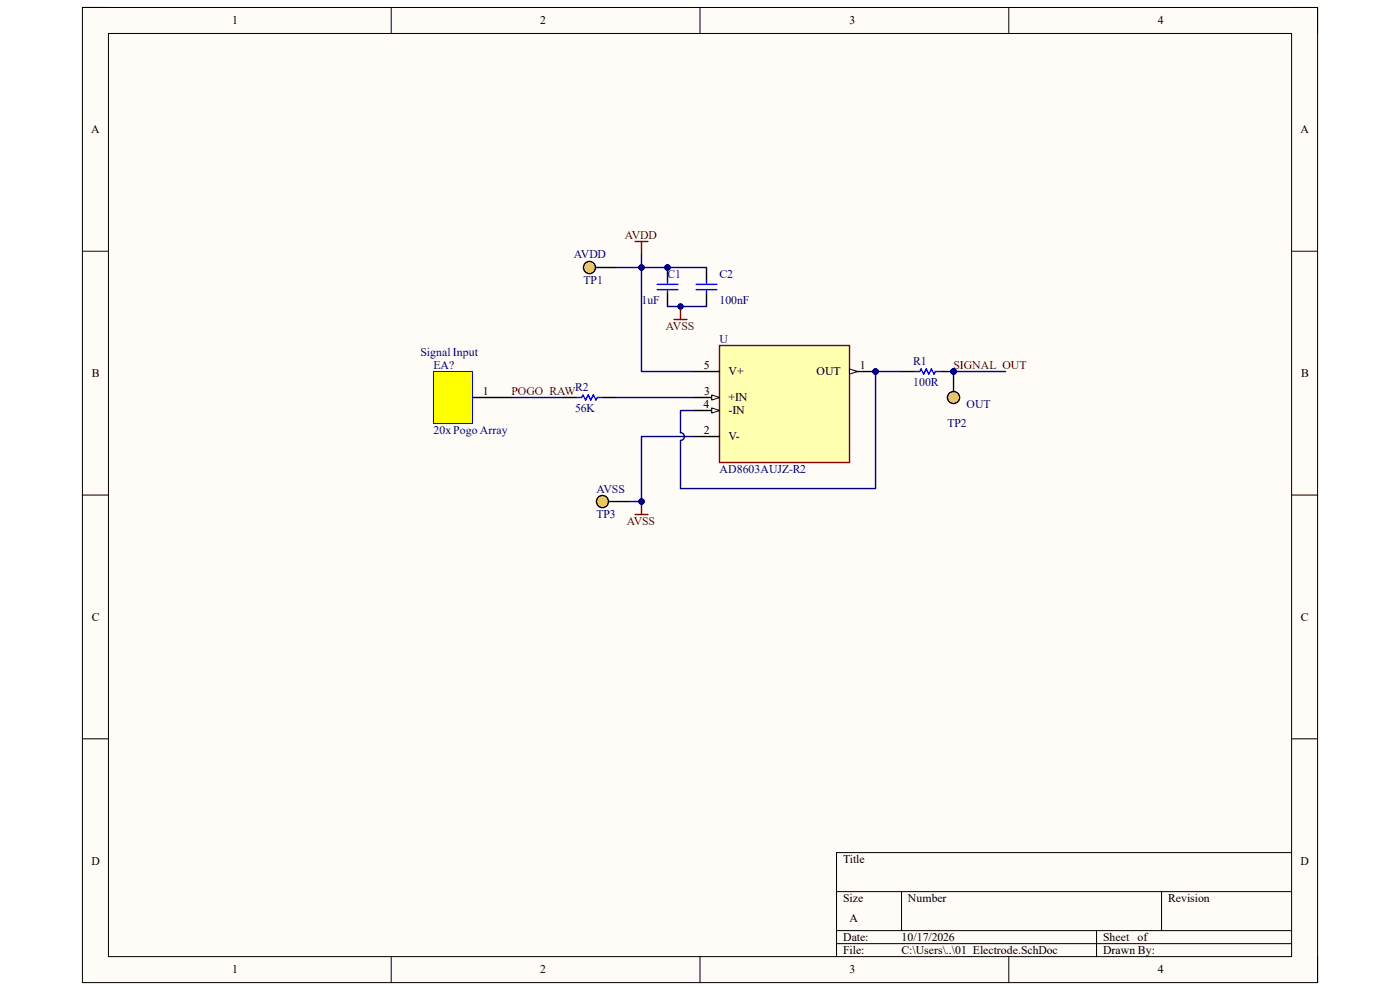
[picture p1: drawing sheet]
<svg xmlns="http://www.w3.org/2000/svg" width="297mm" height="210mm" viewBox="0 0 297 210" stroke-linecap="round" stroke-linejoin="round" font-family="sans-serif">
<path d="M17.5 1.6h262v206.8h-262z" fill-rule="evenodd" fill="#fffcf8"/>
<path d="M17.5 1.6h262v206.8h-262z" fill="none" stroke="#000" stroke-width=".21"/>
<path d="M23 7.1h251v195.8h-251z" fill-rule="evenodd" fill="#fffcf8"/>
<g fill="none" stroke="#000" stroke-width=".21">
<path d="M17.5 1.6h5.5M23 7.1h251v195.8h-251zM83 1.6v5.5M148.5 1.6v5.5M214 1.6v5.5M274 1.6h5.5v5.5M17.5 53.3h5.5M274 53.3h5.5M17.5 105h5.5M274 105h5.5M17.5 156.7h5.5M274 156.7h5.5"/>
<path d="M177.5 189.1h96.5M177.5 197.4h96.5M191.3 189.1v8.3M232.6 197.4v5.5M246.4 189.1v8.3M274 180.9h-96.5v22M83 202.9v5.5M148.5 202.9v5.5M177.5 200.2h96.5M214 202.9v5.5M279.5 202.9v5.5"/>
</g>
<circle cx="185.7" cy="78.8" r=".55" fill="#000080"/>
<circle cx="185.7" cy="78.8" r=".55" fill="none" stroke="#000080" stroke-width=".21"/>
<path d="M152.6 73.3h27.6v24.8h-27.6z" fill-rule="evenodd" fill="#ffffb0"/>
<path d="M152.6 73.3h27.6v24.8h-27.6z" fill="none" stroke="#800000" stroke-width=".3"/>
<path d="M147.1 78.8h5.5M147.1 84.3h5.5" fill="none" stroke="#000" stroke-width=".3"/>
<path d="M151 83.8l1.6 .5-1.6 .6z" fill="#f8fcff"/>
<path d="M151 83.8l1.6 .5-1.6 .6z" fill="none" stroke="#000" stroke-width=".21"/>
<path d="M147.1 87.1h5.5" fill="none" stroke="#000" stroke-width=".3"/>
<path d="M151 86.5l1.6 .6-1.6 .5z" fill="#f8fcff"/>
<path d="M151 86.5l1.6 .6-1.6 .5z" fill="none" stroke="#000" stroke-width=".21"/>
<path d="M180.2 78.8h5.5M147.1 92.6h5.5" fill="none" stroke="#000" stroke-width=".3"/>
<path d="M180.2 78.3l1.7 .5-1.7 .6z" fill="#f8fcff"/>
<path d="M180.2 78.3l1.7 .5-1.7 .6z" fill="none" stroke="#000" stroke-width=".21"/>
<circle cx="185.7" cy="78.8" r=".55" fill="#000080"/>
<circle cx="185.7" cy="78.8" r=".55" fill="none" stroke="#000080" stroke-width=".21"/>
<path d="M134.7 51.2h2.8M136.1 51.2v2.8M134.7 109.2h2.8M136.1 106.4v2.8" fill="none" stroke="#800000" stroke-width=".3"/>
<circle cx="136.1" cy="106.4" r=".55" fill="#000080"/>
<circle cx="136.1" cy="106.4" r=".55" fill="none" stroke="#000080" stroke-width=".21"/>
<circle cx="202.3" cy="78.8" r=".55" fill="#000080"/>
<circle cx="202.3" cy="78.8" r=".55" fill="none" stroke="#000080" stroke-width=".21"/>
<path d="M119.5 84.3h2.8M127.8 84.3h2.8" fill="none" stroke="#000" stroke-width=".3"/>
<path d="M122.3 84.3h1.1l.3-.5 .5 1.1 .6-1.1 .5 1.1 .6-1.1 .5 1.1 .3-.6h1.1" fill="none" stroke="#00f" stroke-width=".3"/>
<circle cx="202.3" cy="78.8" r=".55" fill="#000080"/>
<circle cx="202.3" cy="78.8" r=".55" fill="none" stroke="#000080" stroke-width=".21"/>
<path d="M199.5 78.8h2.8" fill="none" stroke="#000" stroke-width=".3"/>
<circle cx="202.3" cy="78.8" r=".55" fill="#000080"/>
<circle cx="202.3" cy="78.8" r=".55" fill="none" stroke="#000080" stroke-width=".21"/>
<path d="M191.3 78.8h2.7" fill="none" stroke="#000" stroke-width=".3"/>
<path d="M194 78.8h1.1l.3-.5 .6 1.1 .5-1.1 .6 1.1 .5-1.1 .6 1.1 .2-.6h1.1" fill="none" stroke="#00f" stroke-width=".3"/>
<circle cx="141.6" cy="56.7" r=".55" fill="#000080"/>
<circle cx="141.6" cy="56.7" r=".55" fill="none" stroke="#000080" stroke-width=".21"/>
<path d="M141.6 56.7v2.8" fill="none" stroke="#000" stroke-width=".3"/>
<circle cx="141.6" cy="56.7" r=".55" fill="#000080"/>
<circle cx="141.6" cy="56.7" r=".55" fill="none" stroke="#000080" stroke-width=".21"/>
<path d="M149.9 56.7v2.8M141.6 62.3v2.7M149.9 62.3v2.7" fill="none" stroke="#000" stroke-width=".3"/>
<path d="M141.6 59.5v.8M149.9 59.5v.8M139.4 60.3h4.4M139.4 61.4h4.4M141.6 61.4v.9M147.7 60.3h4.4M147.7 61.4h4.4M149.9 61.4v.9" fill="none" stroke="#00f" stroke-width=".3"/>
<path d="M143 67.8h2.7M144.4 65v2.8" fill="none" stroke="#800000" stroke-width=".3"/>
<circle cx="144.4" cy="65" r=".55" fill="#000080"/>
<circle cx="144.4" cy="65" r=".55" fill="none" stroke="#000080" stroke-width=".21"/>
<path d="M125.1 56.7h5.5" fill="none" stroke="#000" stroke-width=".3"/>
<circle cx="125.1" cy="56.7" r="1.28" fill="#f1c232"/>
<g fill="none" stroke="#000" stroke-width=".3">
<path d="M127.8 106.4h5.5"/>
<circle cx="125.1" cy="56.7" r="1.28"/>
</g>
<circle cx="127.8" cy="106.4" r="1.28" fill="#f1c232"/>
<circle cx="127.8" cy="106.4" r="1.28" fill="none" stroke="#000" stroke-width=".3"/>
<circle cx="202.3" cy="78.8" r=".55" fill="#000080"/>
<circle cx="202.3" cy="78.8" r=".55" fill="none" stroke="#000080" stroke-width=".21"/>
<path d="M202.3 78.8v5.5" fill="none" stroke="#000" stroke-width=".3"/>
<circle cx="202.3" cy="78.8" r=".55" fill="#000080"/>
<circle cx="202.3" cy="78.8" r=".55" fill="none" stroke="#000080" stroke-width=".21"/>
<circle cx="202.3" cy="84.3" r="1.28" fill="#f1c232"/>
<circle cx="202.3" cy="84.3" r="1.28" fill="none" stroke="#000" stroke-width=".3"/>
<path d="M92 78.8h8.2v11h-8.2z" fill-rule="evenodd" fill="#ff0"/>
<path d="M92 78.8h8.2v11h-8.2z" fill="none" stroke="#00f" stroke-width=".21"/>
<path d="M100.2 84.3h8.3" fill="none" stroke="#000" stroke-width=".3"/>
<path d="M147.1 92.6h-11v13.8" fill="none" stroke="#000080" stroke-width=".3"/>
<circle cx="136.1" cy="106.4" r=".55" fill="#000080"/>
<circle cx="136.1" cy="106.4" r=".55" fill="none" stroke="#000080" stroke-width=".21"/>
<path d="M185.7 78.8v24.8h-41.3v-10.2a.83 .83 0 0 0 .8-.8 .83 .83 0 0 0-.8-.8v-4.7h2.7M130.6 84.3h16.5" fill="none" stroke="#000080" stroke-width=".3"/>
<circle cx="185.7" cy="78.8" r=".55" fill="#000080"/>
<circle cx="185.7" cy="78.8" r=".55" fill="none" stroke="#000080" stroke-width=".21"/>
<path d="M185.7 78.8h5.6" fill="none" stroke="#000080" stroke-width=".3"/>
<circle cx="185.7" cy="78.8" r=".55" fill="#000080"/>
<circle cx="185.7" cy="78.8" r=".55" fill="none" stroke="#000080" stroke-width=".21"/>
<path d="M202.3 78.8h11" fill="none" stroke="#000080" stroke-width=".3"/>
<circle cx="202.3" cy="78.8" r=".55" fill="#000080"/>
<circle cx="202.3" cy="78.8" r=".55" fill="none" stroke="#000080" stroke-width=".21"/>
<path d="M141.6 56.7h8.3" fill="none" stroke="#000080" stroke-width=".3"/>
<circle cx="141.6" cy="56.7" r=".55" fill="#000080"/>
<circle cx="141.6" cy="56.7" r=".55" fill="none" stroke="#000080" stroke-width=".21"/>
<path d="M141.6 65h8.3" fill="none" stroke="#000080" stroke-width=".3"/>
<circle cx="144.4" cy="65" r=".55" fill="#000080"/>
<circle cx="144.4" cy="65" r=".55" fill="none" stroke="#000080" stroke-width=".21"/>
<path d="M136.1 54v2.7" fill="none" stroke="#000080" stroke-width=".3"/>
<circle cx="136.1" cy="56.7" r=".55" fill="#000080"/>
<circle cx="136.1" cy="56.7" r=".55" fill="none" stroke="#000080" stroke-width=".21"/>
<path d="M141.6 56.7h-5.5v22.1h11" fill="none" stroke="#000080" stroke-width=".3"/>
<circle cx="136.1" cy="56.7" r=".55" fill="#000080"/>
<circle cx="136.1" cy="56.7" r=".55" fill="none" stroke="#000080" stroke-width=".21"/>
<circle cx="141.6" cy="56.7" r=".55" fill="#000080"/>
<circle cx="141.6" cy="56.7" r=".55" fill="none" stroke="#000080" stroke-width=".21"/>
<path d="M130.6 56.7h5.5" fill="none" stroke="#000080" stroke-width=".3"/>
<circle cx="136.1" cy="56.7" r=".55" fill="#000080"/>
<circle cx="136.1" cy="56.7" r=".55" fill="none" stroke="#000080" stroke-width=".21"/>
<path d="M133.3 106.4h2.8" fill="none" stroke="#000080" stroke-width=".3"/>
<circle cx="136.1" cy="106.4" r=".55" fill="#000080"/>
<circle cx="136.1" cy="106.4" r=".55" fill="none" stroke="#000080" stroke-width=".21"/>
<path d="M108.5 84.3h11" fill="none" stroke="#000080" stroke-width=".3"/>
<g font-size="2.5">
<text x="49.3" y="5.2">1</text>
<text x="114.6" y="5.2">2</text>
<text x="180.2" y="5.2">3</text>
<text x="245.6" y="5.2">4</text>
<text x="19.3" y="28.3">A</text>
<text x="275.9" y="28.3">A</text>
<text x="19.5" y="80">B</text>
<text x="102.4" y="83.8">1</text>
<text x="149.4" y="78.3">5</text>
<text x="149.4" y="83.8">3</text>
<text x="154.6" y="79.6">V+</text>
<text x="173.2" y="79.6">OUT</text>
<text x="182.4" y="78.3">1</text>
<text x="276" y="80">B</text>
<text x="149.3" y="86.5">4</text>
<text x="154.6" y="85.1">+IN</text>
<text x="154.6" y="87.9">-IN</text>
<text x="149.3" y="92">2</text>
<text x="154.6" y="93.4">V-</text>
<text x="19.5" y="131.7">C</text>
<text x="276" y="131.7">C</text>
<text x="19.4" y="183.4">D</text>
<text x="178.9" y="183">Title</text>
<text x="275.9" y="183.4">D</text>
<text x="178.9" y="191.3">Size</text>
<text x="192.6" y="191.3">Number</text>
<text x="247.8" y="191.3">Revision</text>
<text x="180.2" y="195.5">A</text>
<text x="178.9" y="199.6">Date:</text>
<text x="178.9" y="202.4">File:</text>
<text x="191.3" y="199.6">10/17/2026</text>
<text x="191.3" y="202.4">C:\Users\..\01_Electrode.SchDoc</text>
<text x="234" y="202.4">Drawn By:</text>
<text x="234" y="199.6">Sheet</text>
<text x="241.4" y="199.6">of</text>
<text x="49.3" y="206.5">1</text>
<text x="114.6" y="206.5">2</text>
<text x="180.2" y="206.5">3</text>
<text x="245.6" y="206.5">4</text>
</g>
<g font-size="2.5" fill="#800000">
<text x="132.5" y="50.7">AVDD</text>
<text x="141.3" y="70">AVSS</text>
<text x="108.5" y="83.8">POGO_RAW</text>
<text x="202.3" y="78.3">SIGNAL_OUT</text>
<text x="133" y="111.3">AVSS</text>
</g>
<g font-size="2.5" fill="#000080">
<text x="121.8" y="54.8">AVDD</text>
<text x="141.6" y="58.9">C1</text>
<text x="152.7" y="58.9">C2</text>
<text x="123.8" y="60.2">TP1</text>
<text x="136.1" y="64.5">1uF</text>
<text x="152.7" y="64.5">100nF</text>
<text x="89.2" y="75.5">Signal Input</text>
<text x="152.7" y="72.7">U</text>
<text x="193.7" y="77.4">R1</text>
<text x="91.9" y="78.3">EA?</text>
<text x="122" y="82.9">R2</text>
<text x="193.7" y="81.8">100R</text>
<text x="122" y="87.4">56K</text>
<text x="205.1" y="86.5">OUT</text>
<text x="91.9" y="92">20x Pogo Array</text>
<text x="201" y="90.6">TP2</text>
<text x="152.7" y="100.3">AD8603AUJZ-R2</text>
<text x="126.5" y="104.6">AVSS</text>
<text x="126.5" y="109.9">TP3</text>
</g>
</svg>
